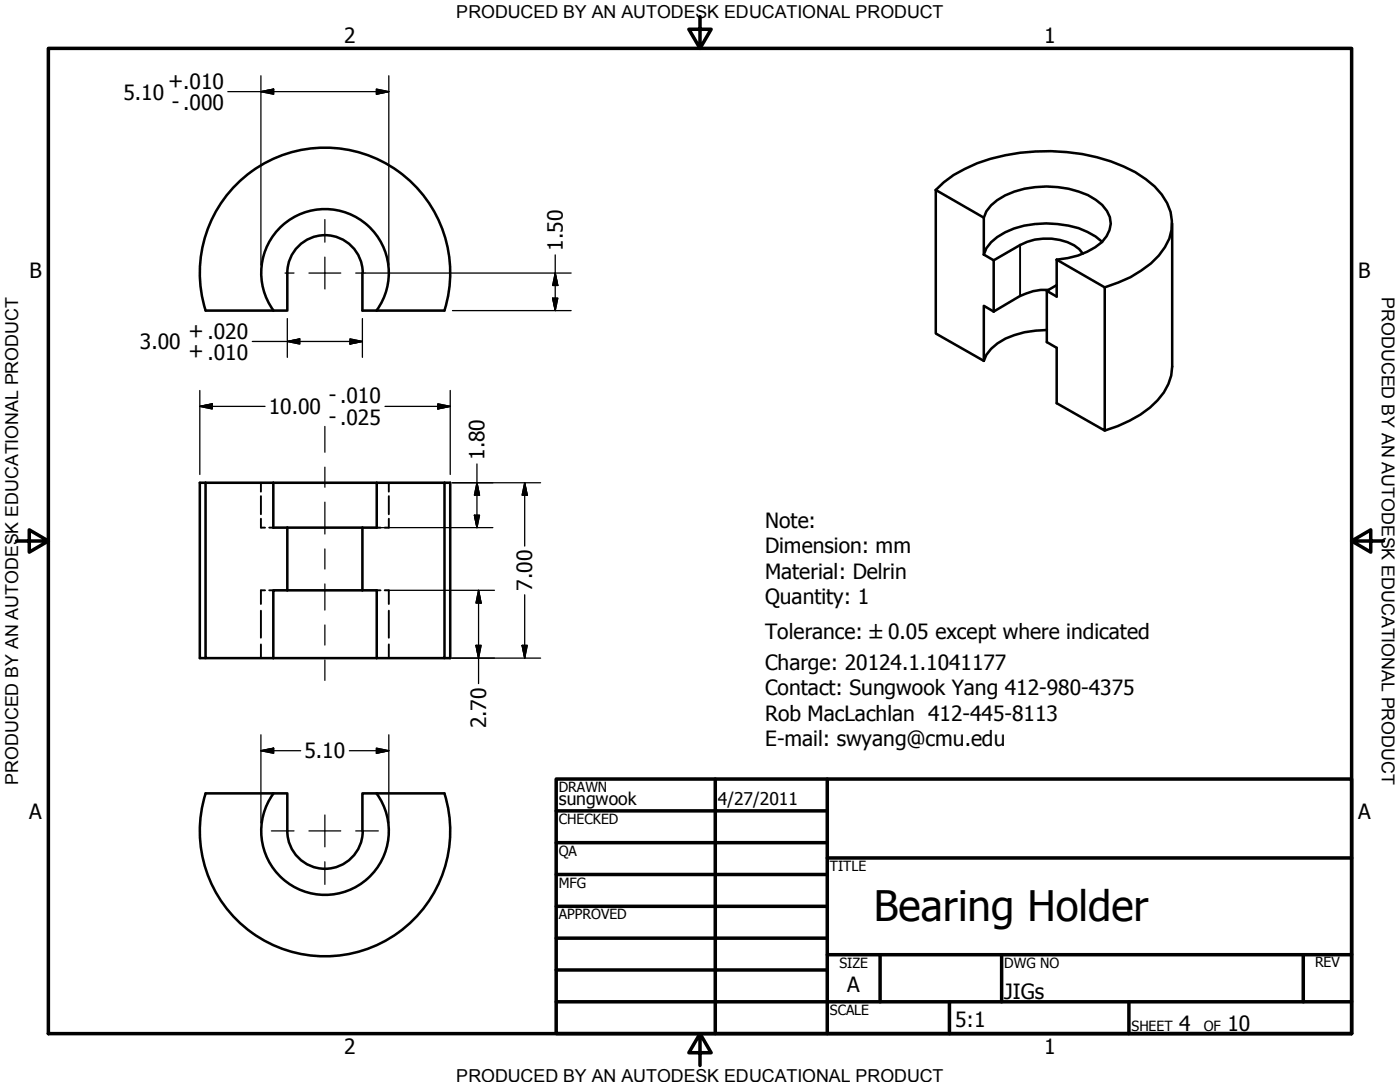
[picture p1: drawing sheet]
<svg xmlns="http://www.w3.org/2000/svg" width="279mm" height="216mm" viewBox="0 0 279 216" stroke-linecap="round" stroke-linejoin="round" font-family="sans-serif">
<!-- layer: Visible (ANSI) -->
<g fill="none" stroke="#000" stroke-width=".51">
<path d="M186.8 37.9v28.6l9.5 5.5M186.8 37.9a21.1 21.1 0 0 1 8.2-5.3 40.4 40.4 0 0 1 29.2 .6 17.9 17.9 0 0 1 8.7 7.3 9.1 9.1 0 0 1-1.6 10.5 23 23 0 0 1-10.8 6.3M186.8 37.9l9.5 5.5M57.3 54.5v7.5h-16.3M57.3 54.5a7.5 7.5 0 0 1 7.6-7.6 7.5 7.5 0 0 1 7.5 7.6M72.3 54.5v7.5h16.4a25 25 0 0 0-23.8-32.5 25 25 0 0 0-23.9 32.4M196.3 43.4a7.5 7.5 0 0 1 4.3-4.4 20.4 20.4 0 0 1 16.5-.1 7.9 7.9 0 0 1 4.4 4.4 5.4 5.4 0 0 1-2.9 6 15.9 15.9 0 0 1-7.7 2.5M196.3 43.4v7.4M198.3 51.9v10.3M209.3 57.8a11 11 0 0 0-5.7 1.3l-5.3 3.1M210.9 51.8v7.4l-2-1.2M210.9 56.9l-2 1.1"/>
<path d="M210.9 51.8l9.6 5.5M216.1 50.6a6.8 6.8 0 0 0-4.6-2.7 11.8 11.8 0 0 0-7.9 1l-5.3 3-2-1.1M220 48.3a14.6 14.6 0 0 0-9-3.6 17.8 17.8 0 0 0-12 2.6l-1.2 1-1 1.2-.5 1.3M220.5 57.3v28.6l-9.6-5.4v-11.1l-2-1.1v-10.3M233.9 44.6v28.6a10.7 10.7 0 0 1-4.4 8.1 26.6 26.6 0 0 1-9 4.6M54.6 61.9a12.7 12.7 0 0 1 10.3-20.2 12.7 12.7 0 0 1 10.3 20.2M198.3 62.2l-2-1.2v11M208.9 65.8a15.9 15.9 0 0 0-11.1 3.8l-1 1.2-.5 1.2M41 96.3v35h13.5M41 96.3h-1.1v35h1.1M41 96.3h13.5M54.5 96.3h20.7"/>
<path d="M54.5 96.3v9h2.8M75.2 96.3v9h-2.9M75.2 96.3h13.5M88.7 96.3v35h-13.5M88.7 96.3h1.2v35h-1.2M57.3 105.3h15M57.3 117.8h15M57.3 117.8h-2.8v13.5M57.3 105.3v12.5M72.3 117.8h2.9v13.5M72.3 105.3v12.5M54.5 131.3h20.7"/>
<path d="M54.6 158.3a12.7 12.7 0 0 0 10.3 20.3 12.7 12.7 0 0 0 10.3-20.3M88.7 158.3a25 25 0 0 1-23.9 32.5 25 25 0 0 1-23.8-32.5h16.3v7.5M88.7 158.3h-16.4v7.5M57.3 165.8a7.5 7.5 0 0 0 7.6 7.6 7.5 7.5 0 0 0 7.5-7.6"/>
</g>
<!-- layer: Hidden (ANSI) -->
<g fill="none" stroke="#000" stroke-width=".38">
<path d="M52.1 96.3v1.8M52.1 99v3.6M77.6 96.3v1.8M77.6 99v3.6M52.1 103.5v1.8h.8M52.9 117.8h-.8v2.7M53.7 105.3h.8M53.7 117.8h.8M75.2 105.3h.7M75.2 117.8h.7M76.8 117.8h.8v2.7M77.6 103.5v1.8h-.8"/>
<path d="M52.1 121.9v5.4M52.1 128.6v2.7M77.6 121.9v5.4M77.6 128.6v2.7"/>
</g>
<!-- layer: Visible Narrow (ANSI) -->
<path d="M203.6 48.9v10.2" fill="none" stroke="#000" stroke-width=".38"/>
<!-- layer: Border (ANSI) -->
<g fill="none" stroke="#000" stroke-width=".7">
<path d="M9.7 9.7h260v196.5h-260zM139.7 3.3v6.4l-2.2-3.9h4.4l-2.2 3.9M3.3 107.9h6.4l-3.9-2.2v4.5l3.9-2.3M269.7 107.9l3.9 2.3v-4.5l-3.9 2.2h6.4M111 155.4h158.7v50.8h-158.7zM142.7 155.4v50.8M165.1 155.4v50.8M111 161.8h54.1M111 168.1h54.1M111 174.5h54.1M165.1 171.2h104.6M111 180.8h54.1"/>
<path d="M111 187.2h54.1M111 193.5h54.1M111 199.9h158.7M165.1 190.5h104.6M175.6 190.5v9.4M189.5 199.9v6.3M199.9 190.5v9.4M225.3 199.9v6.3M260.1 190.5v9.4M139.7 206.2l2.2 3.9h-4.4l2.2-3.9v6.4"/>
</g>
<!-- layer: Center Mark (ANSI) -->
<path d="M56.9 54.5h1.8M61.7 54.5h6.3M64.8 43.8v4.5M64.8 51.3v6.4M71 54.5h1.8M54.2 165.8h4.5M61.7 165.8h6.3M64.8 162.6v6.4M64.8 172v4.5M71 165.8h4.5" fill="none" stroke="#000" stroke-width=".25"/>
<!-- layer: Centerline (ANSI) -->
<path d="M64.8 85.1v5.1M64.8 93.2v4M64.8 100.2v6.4M64.8 109.5v4M64.8 116.5v5.2M64.8 124.7v4M64.8 131.7v4.1" fill="none" stroke="#000" stroke-width=".25"/>
<!-- layer: Dimension (ANSI) -->
<g fill="none" stroke="#000" stroke-width=".25">
<path d="M45.5 18.3h32.1M52.1 18.3l2.5-.5v1zM52.1 15.1v37.8M75.1 17.8l2.5 .5-2.5 .5zM77.6 15.1v37.8M72.8 54.5h41.2M110.3 59.5h1l-.5 2.5zM110.8 54.5l.5 2.5h-1zM110.8 50.9v11.1M39.9 77.9v16.8M50.4 68.1h21.9M57.3 68.1l2.5-.5v1z"/>
<path d="M57.3 63.6v7.7M69.8 67.6l2.5 .5-2.5 .5zM72.3 63.6v7.7M89.9 77.9v16.8M90.3 62h23.7M39.9 81.1l2.5-.5v1zM39.9 81.1h13M76.8 81.1h13.1M87.4 80.6l2.5 .5-2.5 .5zM90.3 96.3h17.6M95.2 96.3l.5 2.5h-1zM95.2 92.6v12.7"/>
<path d="M104.7 96.3l.5 2.5h-1zM104.7 96.3v12.7M74 105.3h24.4M76.8 117.8h21.9M94.7 102.8h1l-.5 2.5zM95.5 117.8l.5 2.5h-1zM95.5 117.8v18.6M104.7 118.7v12.6M79.2 131.3h28.7M95 128.8h1l-.5 2.5zM104.2 128.8h1l-.5 2.5zM52.1 149.8l2.5-.5v1z"/>
<path d="M52.1 149.8h7.9M52.1 146.6v17.6M69.7 149.8h7.9M75.1 149.3l2.5 .5-2.5 .5zM77.6 146.6v17.6"/>
</g>
<g fill="#000" stroke="#000" stroke-width=".25">
<path d="M52.1 18.3l2.5-.5zM52.1 18.3l2.5-.5v1zM75.1 18.8l2.5-.5zM75.1 17.8l2.5 .5-2.5 .5zM110.3 59.5l.5 2.5zM110.3 59.5h1l-.5 2.5zM110.8 54.5l.5 2.5zM110.8 54.5l.5 2.5h-1zM57.3 68.1l2.5-.5zM57.3 68.1l2.5-.5v1zM69.8 68.6l2.5-.5zM69.8 67.6l2.5 .5-2.5 .5z"/>
<path d="M39.9 81.1l2.5-.5zM39.9 81.1l2.5-.5v1zM87.4 81.6l2.5-.5zM87.4 80.6l2.5 .5-2.5 .5zM95.2 96.3l.5 2.5zM95.2 96.3l.5 2.5h-1zM104.7 96.3l.5 2.5zM104.7 96.3l.5 2.5h-1zM94.7 102.8l.5 2.5zM94.7 102.8h1l-.5 2.5zM95 128.8l.5 2.5zM95 128.8h1l-.5 2.5z"/>
<path d="M95.5 117.8l.5 2.5zM95.5 117.8l.5 2.5h-1zM104.2 128.8l.5 2.5zM104.2 128.8h1l-.5 2.5zM52.1 149.8l2.5-.5zM52.1 149.8l2.5-.5v1zM75.1 150.3l2.5-.5zM75.1 149.3l2.5 .5-2.5 .5z"/>
</g>
<text font-size="8.4" x="174.4" y="183.7">Bearing Holder</text>
<g font-size="4.2">
<text x="68.7" y="8.6">2</text>
<text x="208.4" y="8.6">1</text>
<text x="33.5" y="17.5">+.010</text>
<text x="24.6" y="19.9">5.10</text>
<text x="34.3" y="21.8">- .000</text>
<text x="112.3" y="50" transform="rotate(-90 112.3 50)">1.50</text>
<text x="5.9" y="55.5">B</text>
<text x="271.1" y="55.5">B</text>
<text x="27.9" y="69.7">3.00</text>
<text x="37.6" y="71.4">+ .010</text>
<text x="37.6" y="67.4">+ .020</text>
<text x="53.7" y="82.6">10.00</text>
<text x="65.6" y="80.3">- .010</text>
<text x="65.6" y="84.5">- .025</text>
<text x="96.7" y="91.8" transform="rotate(-90 96.7 91.8)">1.80</text>
<text x="152.7" y="105.4">Note:</text>
<text x="152.7" y="110.4">Dimension: mm</text>
<text x="106.2" y="117.9" transform="rotate(-90 106.2 117.9)">7.00</text>
<text x="152.7" y="115.4">Material: Delrin</text>
<text x="152.7" y="120.5">Quantity: 1</text>
<text x="152.7" y="127.5">Tolerance: ±0.05 except where indicated</text>
<text x="152.7" y="133.7">Charge: 20124.1.1041177</text>
<text x="152.7" y="138.7">Contact: Sungwook Yang 412-980-4375</text>
<text x="152.7" y="143.8">Rob MacLachlan 412-445-8113</text>
<text x="97" y="145.4" transform="rotate(-90 97 145.4)">2.70</text>
<text x="152.7" y="148.8">E-mail: swyang@cmu.edu</text>
<text x="60.8" y="151.3">5.10</text>
<text x="5.8" y="163.4">A</text>
<text x="271" y="163.4">A</text>
<text x="169.1" y="198">A</text>
<text x="200.4" y="199.3">JIGs</text>
<text x="190.6" y="204.9">5:1</text>
<text x="235.3" y="205.7">4</text>
<text x="245" y="205.7">10</text>
<text x="68.7" y="210.3">2</text>
<text x="208.4" y="210.3">1</text>
</g>
<g font-size="3.6">
<text x="91.1" y="3.6">PRODUCED BY AN AUTODESK EDUCATIONAL PRODUCT</text>
<text x="275.8" y="59.3" transform="rotate(90 275.8 59.3)">PRODUCED BY AN AUTODESK EDUCATIONAL PRODUCT</text>
<text x="3.6" y="156.6" transform="rotate(-90 3.6 156.6)">PRODUCED BY AN AUTODESK EDUCATIONAL PRODUCT</text>
<text x="91.1" y="215.9">PRODUCED BY AN AUTODESK EDUCATIONAL PRODUCT</text>
</g>
<g font-size="3.5">
<text x="111.5" y="160.6">sungwook</text>
<text x="143.3" y="160.7">4/27/2011</text>
</g>
<g font-size="2.8">
<text x="111.5" y="158">DRAWN</text>
<text x="111.5" y="164.4">CHECKED</text>
<text x="111.5" y="170.8">QA</text>
<text x="165.6" y="173.7">TITLE</text>
<text x="111.5" y="177.1">MFG</text>
<text x="111.5" y="183.5">APPROVED</text>
<text x="167.5" y="193.1">SIZE</text>
<text x="200.4" y="193.1">DWG NO</text>
<text x="262.4" y="193">REV</text>
<text x="165.6" y="202.5">SCALE</text>
<text x="225.8" y="205.7">SHEET</text>
<text x="240.2" y="205.7">OF</text>
</g>
</svg>
